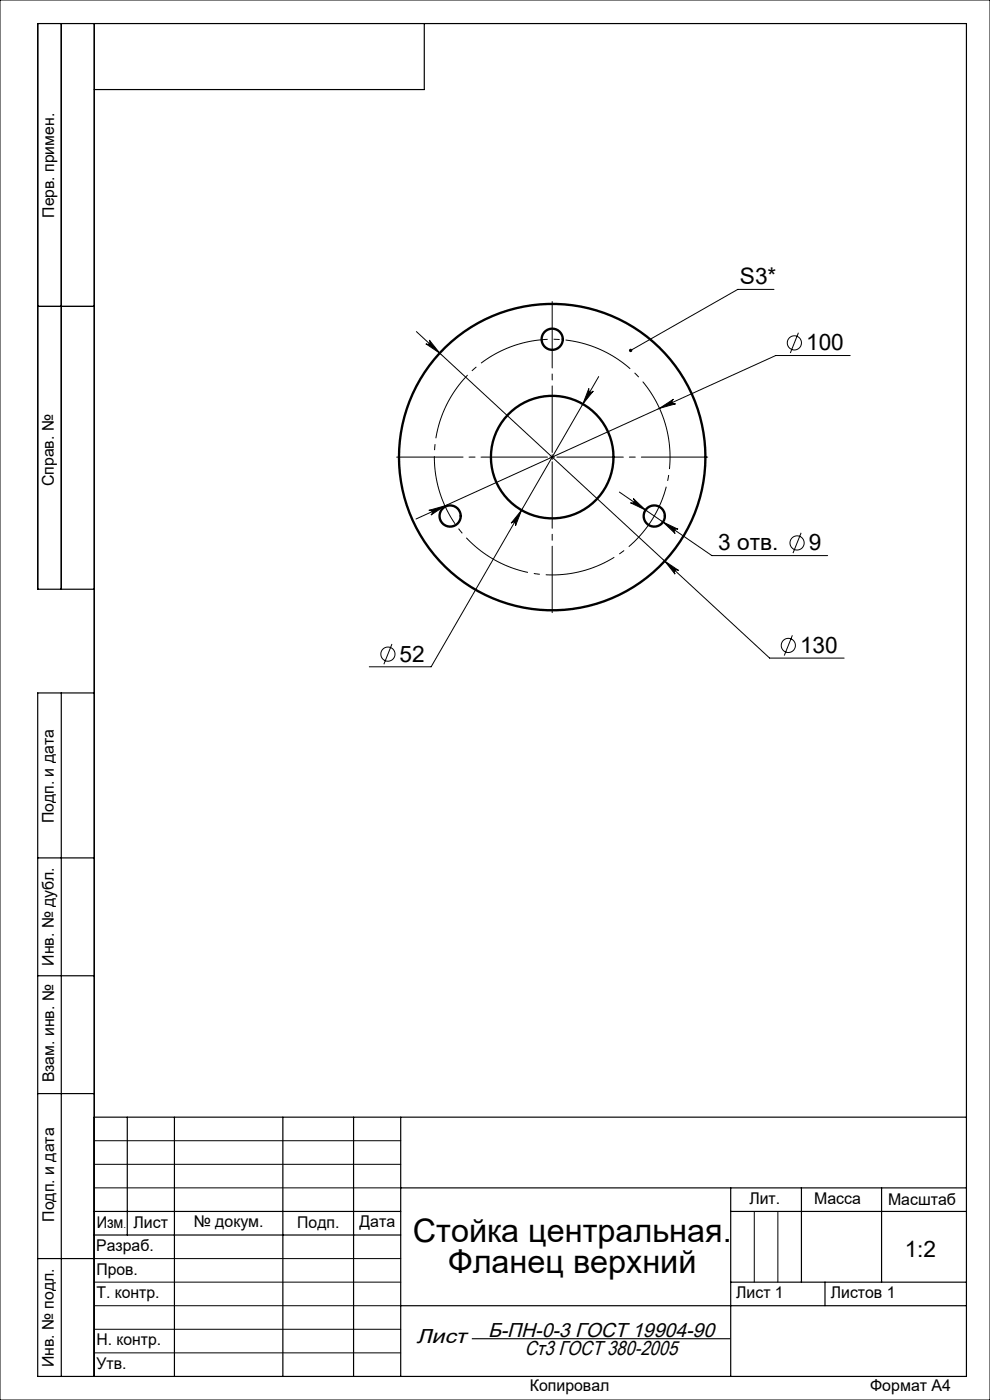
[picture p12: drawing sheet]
<svg xmlns="http://www.w3.org/2000/svg" width="210mm" height="297mm" viewBox="0 0 210 297" stroke-linecap="round" stroke-linejoin="round" font-family="sans-serif">
<g fill="none" stroke="#000" stroke-width=".21">
<path d="M0 0h210v297h-210zM88.3 70.3l75 69.3h15.8M91.1 72.1l2.2 2.8-3-2a.54 .54 0 0 0 .8 0 .54 .54 0 0 0 0-.8zM127 79.9l-35.5 61.6h-13.2M164.2 61.4h-7.7l-22.7 12.9M169.4 70.6l-1.8 4.3M180.3 75.4h-15.8l-76.3 34.7M116.6 97h1M117.1 96.5v1M124.9 82.4a.54 .54 0 0 0 .2 .7 .54 .54 0 0 0 .7-.1l-2.2 2.7zM139.9 86.6l3-1.9a.54 .54 0 0 0-.3 .7 .54 .54 0 0 0 .7 .3zM91 108.3l3.4-1-3 2a.54 .54 0 0 0 .3-.7 .54 .54 0 0 0-.7-.3z"/>
<path d="M110.6 108.2l-1.3 3.3a.54 .54 0 0 0-.2-.7 .54 .54 0 0 0-.7 .2zM131.4 104.4l19.6 13.5h24.6M134.3 105.8l2.6 2.4-3.2-1.5a.54 .54 0 0 0 .8-.2 .54 .54 0 0 0-.2-.7zM140.6 110.7l3.2 1.6a.54 .54 0 0 0-.7 .1 .54 .54 0 0 0 .1 .8zM141 119l2.9 2a.54 .54 0 0 0-.7 .1 .54 .54 0 0 0 0 .7zM169.9 113l-1.7 4.3M83.1 136.6l-1.7 4.3M168.1 134.8l-1.7 4.3M20 242h65M20 247h65M20 252h65M160 257v15"/>
<path d="M165 257v15M20 267h65M20 272h65M20 277h65M20 282h65M20 287h65"/>
<circle cx="168.5" cy="72.7" r="1.5"/>
<circle cx="169.1" cy="115.2" r="1.5"/>
<circle cx="82.3" cy="138.8" r="1.5"/>
<circle cx="167.2" cy="136.9" r="1.5"/>
</g>
<path d="M100.1 284h54.8" fill="none" stroke="#000" stroke-width=".23"/>
<path d="M141 89.7a25 25 0 0 0-41.8-10.1 25 25 0 0 0 11.4 41.5 25 25 0 0 0 30.8-30.1l-.4-1.3" fill="none" stroke="#000" stroke-width=".21" stroke-dasharray="15.2 1.3 1.3 1.3" stroke-dashoffset="5.3" stroke-linecap="butt"/>
<path d="M116.1 97h-32M117.1 96v-32M117.1 98v32M118.1 97h32" fill="none" stroke="#000" stroke-width=".21" stroke-dasharray="15.2 1.3 1.3 1.3" stroke-dashoffset="1.1"/>
<g fill="none" stroke="#000" stroke-width=".25">
<path d="M13 5v120M20 5v287M90 5v14h-70M8 65h12M20 125h-12v-120h197v287h-197v-145h12M13 147v145M8 182h12M8 207h12M8 232h12M20 237h185M27 237v25M37 237v55"/>
<path d="M60 237v55M75 237v55M85 237v55M20 257h65M85 252h120M155 252v40M155 257h50M170 252v20M187 252v20M8 267h12M20 262h65M85 277h120"/>
<path d="M155 272h50M175 272v5"/>
</g>
<g fill="#000">
<path d="M133.5 74.1a.36 .36 0 0 1 .5 0 .36 .36 0 0 1 0 .5 .36 .36 0 0 1-.5-.1l.3-.2-.3 .2z"/>
<path d="M91.1 72.1a.54 .54 0 0 1 0 .8 .54 .54 0 0 1-.8 0l3 2zM141 119l2.2 2.8a.54 .54 0 0 1 0-.7 .54 .54 0 0 1 .7-.1zM134.3 105.8a.54 .54 0 0 1 .2 .7 .54 .54 0 0 1-.8 .2l3.2 1.5zM140.6 110.7l2.6 2.5a.54 .54 0 0 1-.1-.8 .54 .54 0 0 1 .7-.1zM124.9 82.4l-1.3 3.3 2.2-2.7a.54 .54 0 0 1-.7 .1 .54 .54 0 0 1-.2-.7zM110.6 108.2l-2.2 2.8a.54 .54 0 0 1 .7-.2 .54 .54 0 0 1 .2 .7z"/>
<path d="M91 108.3a.54 .54 0 0 1 .7 .3 .54 .54 0 0 1-.3 .7l3-2zM139.9 86.6l3.4-.9a.54 .54 0 0 1-.7-.3 .54 .54 0 0 1 .3-.7z"/>
</g>
<g fill="none" stroke="#000" stroke-width=".5">
<circle cx="117.1" cy="72" r="2.25"/>
<circle cx="117.1" cy="97" r="13"/>
<circle cx="117.1" cy="97" r="32.5"/>
<circle cx="95.5" cy="109.5" r="2.25"/>
<circle cx="138.8" cy="109.5" r="2.25"/>
</g>
<g font-size="6.9">
<text x="87.6" y="263.6">Стойка центральная.</text>
<text x="95.1" y="270">Фланец верхний</text>
</g>
<g font-size="4.8">
<text x="157" y="60.3">S3*</text>
<text x="171" y="74.3">100</text>
<text x="152.3" y="116.8">3 отв.</text>
<text x="171.6" y="116.8">9</text>
<text x="84.8" y="140.4">52</text>
<text x="169.7" y="138.5">130</text>
<text x="191.9" y="266.6">1:2</text>
</g>
<g font-size="4.3">
<text x="88.3" y="284.9">Лист</text>
<text x="103.5" y="283.5">Б-ПН-0-3 ГОСТ 19904-90</text>
<text x="111.3" y="287.5">Ст3 ГОСТ 380-2005</text>
</g>
<g font-size="3.4">
<text x="11.5" y="46.2" transform="rotate(-90 11.5 46.2)">Перв. примен.</text>
<text x="11.4" y="103.2" transform="rotate(-90 11.4 103.2)">Справ. №</text>
<text x="11.4" y="174.7" transform="rotate(-90 11.4 174.7)">Подп. и дата</text>
<text x="11.5" y="204.9" transform="rotate(-90 11.5 204.9)">Инв. № дубл.</text>
<text x="11.5" y="229.6" transform="rotate(-90 11.5 229.6)">Взам. инв. №</text>
<text x="159" y="255.5">Лит.</text>
<text x="172.7" y="255.5">Масса</text>
<text x="188.4" y="255.6">Масштаб</text>
<text x="11.5" y="259.2" transform="rotate(-90 11.5 259.2)">Подп. и дата</text>
<text x="20.5" y="260.4">Изм</text>
<text x="28.3" y="260.4">Лист</text>
<text x="41.1" y="260.4">№ докум.</text>
<text x="63.1" y="260.4">Подп.</text>
<text x="76.2" y="260.4">Дата</text>
<text x="20.4" y="265.4">Разраб.</text>
<text x="20.5" y="275.4">Т. контр.</text>
<text x="20.5" y="270.4">Пров.</text>
<text x="156.2" y="275.4">Лист 1</text>
<text x="176.2" y="275.4">Листов 1</text>
<text x="20.5" y="285.4">Н. контр.</text>
<text x="11.4" y="290" transform="rotate(-90 11.4 290)">Инв. № подл.</text>
<text x="20.5" y="290.4">Утв.</text>
<text x="112.4" y="295">Копировал</text>
<text x="184.6" y="295">Формат А4</text>
</g>
<text font-size="2.1" x="26.2" y="260.4">.</text>
</svg>
